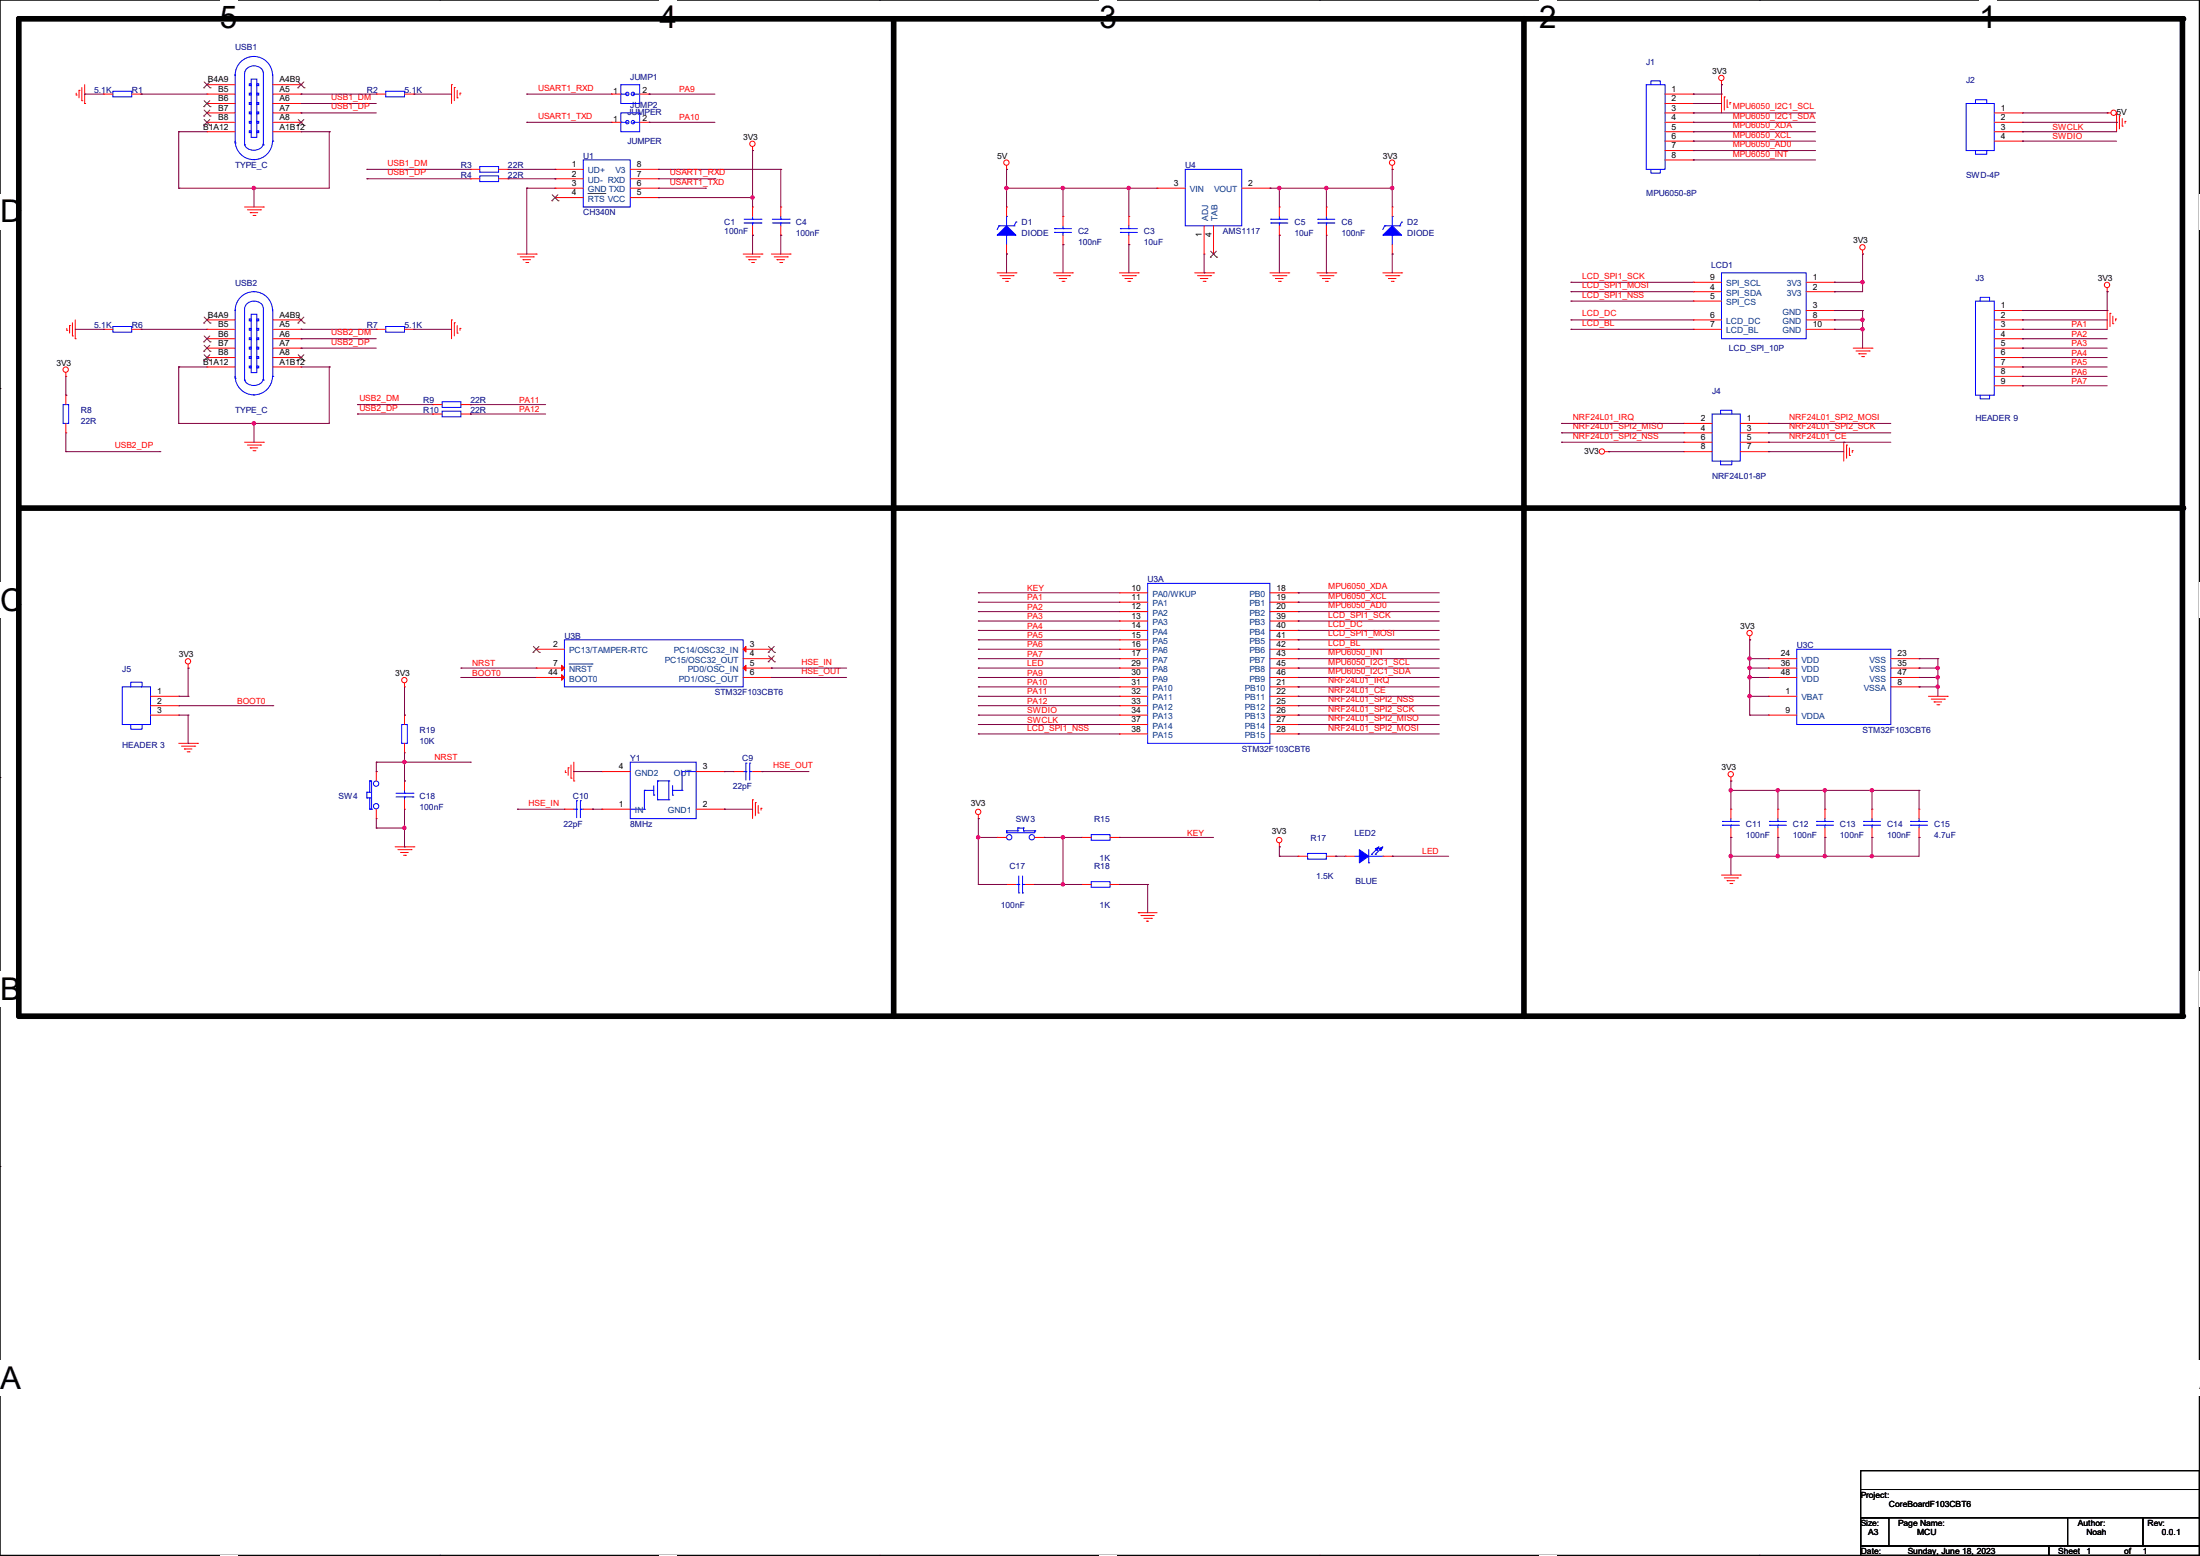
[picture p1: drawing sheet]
# OrCAD Capture schematic F103CxT6MiniBoard.DSN
size A2

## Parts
C1  100nF  [C0603]
C2  100nF  [C0603]
C3  10uF  [C0603]
C4  100nF  [C0603]
C5  10uF  [C0603]
C6  100nF  [C0603]
C9  22pF  [C0603]
C10  22pF  [C0603]
C11  100nF  [C0603]
C12  100nF  [C0603]
C13  100nF  [C0603]
C14  100nF  [C0603]
C15  4.7uF  [C0603]
C17  100nF  [C0603]
C18  100nF  [C0603]
D1  DIODE  [ESD5V0-SOD-323]
D2  DIODE  [ESD3V3-SOD-323]
J1  MPU6050-8P  [CON8-2R54]
J2  SWD-4P  [CON4-2R54]
J3  HEADER 9  [CON9-2R54]
J4  NRF24L01-8P  [CON4x2-2R54]
J5  HEADER 3  [CON3-2R54]
JUMP1  JUMPER  [R0603]
JUMP2  JUMPER  [R0603]
LCD1  LCD_SPI_10P  [FPC10-0R50]
LED2  BLUE  [LED0603]
R1  5.1K  [R0603]
R2  5.1K  [R0603]
R3  22R  [R0603]
R4  22R  [R0603]
R6  5.1K  [R0603]
R7  5.1K  [R0603]
R8  22R  [R0603]
R9  22R  [R0603]
R10  22R  [R0603]
R15  1K  [R0603]
R17  1.5K  [R0603]
R18  1K  [R0603]
R19  10K  [R0603]
SW3  BUTTON  [BUTTON-6R00x3R60]
SW4  BUTTON  [BUTTON-6R00x3R60]
U1  CH340N  [CH340N-SOP-8]
U3  STM32F103CBT6  [ST-LQFP-48]  (sections A,B,C)
U4  AMS1117  [AMS1117-SOT-223]
USB1  TYPE_C  [USB-C-16-SOCKET]
USB2  TYPE_C  [USB-C-16-SOCKET]
Y1  8MHz  [CRYSTAL-3225]

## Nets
3V3: C1.1 C5.2 C6.2 C11.2 C12.2 C13.2 C14.2 C15.2 C17.1 D2.2(CATHODE) J1.1 J3.1 J4.8 J5.1 LCD1.1(3V3) LCD1.2(3V3) R8.2 R17.1 R19.2 SW3.2 U1.5(VCC) U3.1(VBAT) U3.9(VDDA) U3.24(VDD) U3.36(VDD) U3.48(VDD) U4.2(VOUT)
5V: C2.2 C3.2 D1.2(CATHODE) J2.1 U4.3(VIN)
GND: C1.2 C2.1 C3.1 C4.2 C5.1 C6.1 C11.1 C12.1 C13.1 C14.1 C15.1 C18.1 D1.1(ANODE) D2.1(ANODE) J1.2 J2.2 J3.2 J4.7 J5.3 LCD1.3(GND) LCD1.8(GND) LCD1.10(GND) R1.2 R2.2 R6.2 R7.2 R18.2 SW4.2 U1.3(GND) U3.8(VSSA) U3.23(VSS) U3.35(VSS) U3.47(VSS) U4.1(ADJ) USB1.A1B12(GND1) USB1.B1A12(GND2) USB2.A1B12(GND1) USB2.B1A12(GND2) Y1.2(GND1) Y1.4(GND2)
BOOT0: J5.2 U3.44(BOOT0)
HSE_IN: C10.1 U3.5(PD0/OSC_IN)
HSE_OUT: C9.2 U3.6(PD1/OSC_OUT)
KEY: R15.2 U3.10(PA0/WKUP)
LCD_BL: LCD1.7(LCD_BL) U3.42(PB6)
LCD_DC: LCD1.6(LCD_DC) U3.40(PB4)
LCD_SPI1_MOSI: LCD1.4(SPI_SDA) U3.41(PB5)
LCD_SPI1_NSS: LCD1.5(SPI_CS) U3.38(PA15)
LCD_SPI1_SCK: LCD1.9(SPI_SCL) U3.39(PB3)
LED: LED2.2(CATHODE) U3.29(PA8)
MPU6050_AD0: J1.7 U3.20(PB2)
MPU6050_I2C1_SCL: J1.3 U3.45(PB8)
MPU6050_I2C1_SDA: J1.4 U3.46(PB9)
MPU6050_INT: J1.8 U3.43(PB7)
MPU6050_XCL: J1.6 U3.19(PB1)
MPU6050_XDA: J1.5 U3.18(PB0)
NRF24L01_CE: J4.5 U3.22(PB11)
NRF24L01_IRQ: J4.2 U3.21(PB10)
NRF24L01_SPI2_MISO: J4.4 U3.27(PB14)
NRF24L01_SPI2_MOSI: J4.1 U3.28(PB15)
NRF24L01_SPI2_NSS: J4.6 U3.25(PB12)
NRF24L01_SPI2_SCK: J4.3 U3.26(PB13)
NRST: C18.2 R19.1 SW4.1 U3.7(~{NRST})
PA1: J3.3 U3.11(PA1)
PA2: J3.4 U3.12(PA2)
PA3: J3.5 U3.13(PA3)
PA4: J3.6 U3.14(PA4)
PA5: J3.7 U3.15(PA5)
PA6: J3.8 U3.16(PA6)
PA7: J3.9 U3.17(PA7)
PA9: JUMP1.2 U3.30(PA9)
PA10: JUMP2.2 U3.31(PA10)
PA11: R9.2 U3.32(PA11)
PA12: R10.2 U3.33(PA12)
SWCLK: J2.3 U3.37(PA14)
SWDIO: J2.4 U3.34(PA13)
USART1_RXD: JUMP1.1 U1.7(RXD)
USART1_TXD: JUMP2.1 U1.6(TXD)
USB1_DM: R3.1 USB1.A6(DP1)
USB1_DP: R4.1 USB1.A7(DN1)
USB2_DM: R9.1 USB2.A6(DP1)
USB2_DP: R8.1 R10.1 USB2.A7(DN1)
N18222: C9.1 Y1.3(OUT)
N18226: C10.2 Y1.1(IN)
N28479: C4.1 U1.8(V3)
N31448: R2.1 USB1.A5(CC1)
N32610: R1.1 USB1.B5(CC2)
N49455: R7.1 USB2.A5(CC1)
N49491: R6.1 USB2.B5(CC2)
N75795: C17.2 R15.1 R18.1 SW3.1
N99846: LED2.1(ANODE) R17.2
N118343: R4.2 U1.2(UD-)
N118345: R3.2 U1.1(UD+)

Not connected (* = marked no-connect by the designer): U1 4(~{RTS})*; U3 2(PC13/TAMPER-RTC)* 3(PC14/OSC32_IN)* 4(PC15/OSC32_OUT)*; U4 4(TAB)*; USB1 A4B9(VBUS1)* A8(SBU1)* B4A9(VBUS2)* B6(DP2)* B7(DN2)* B8(SBU2)*; USB2 A4B9(VBUS1)* A8(SBU1)* B4A9(VBUS2)* B6(DP2)* B7(DN2)* B8(SBU2)*
